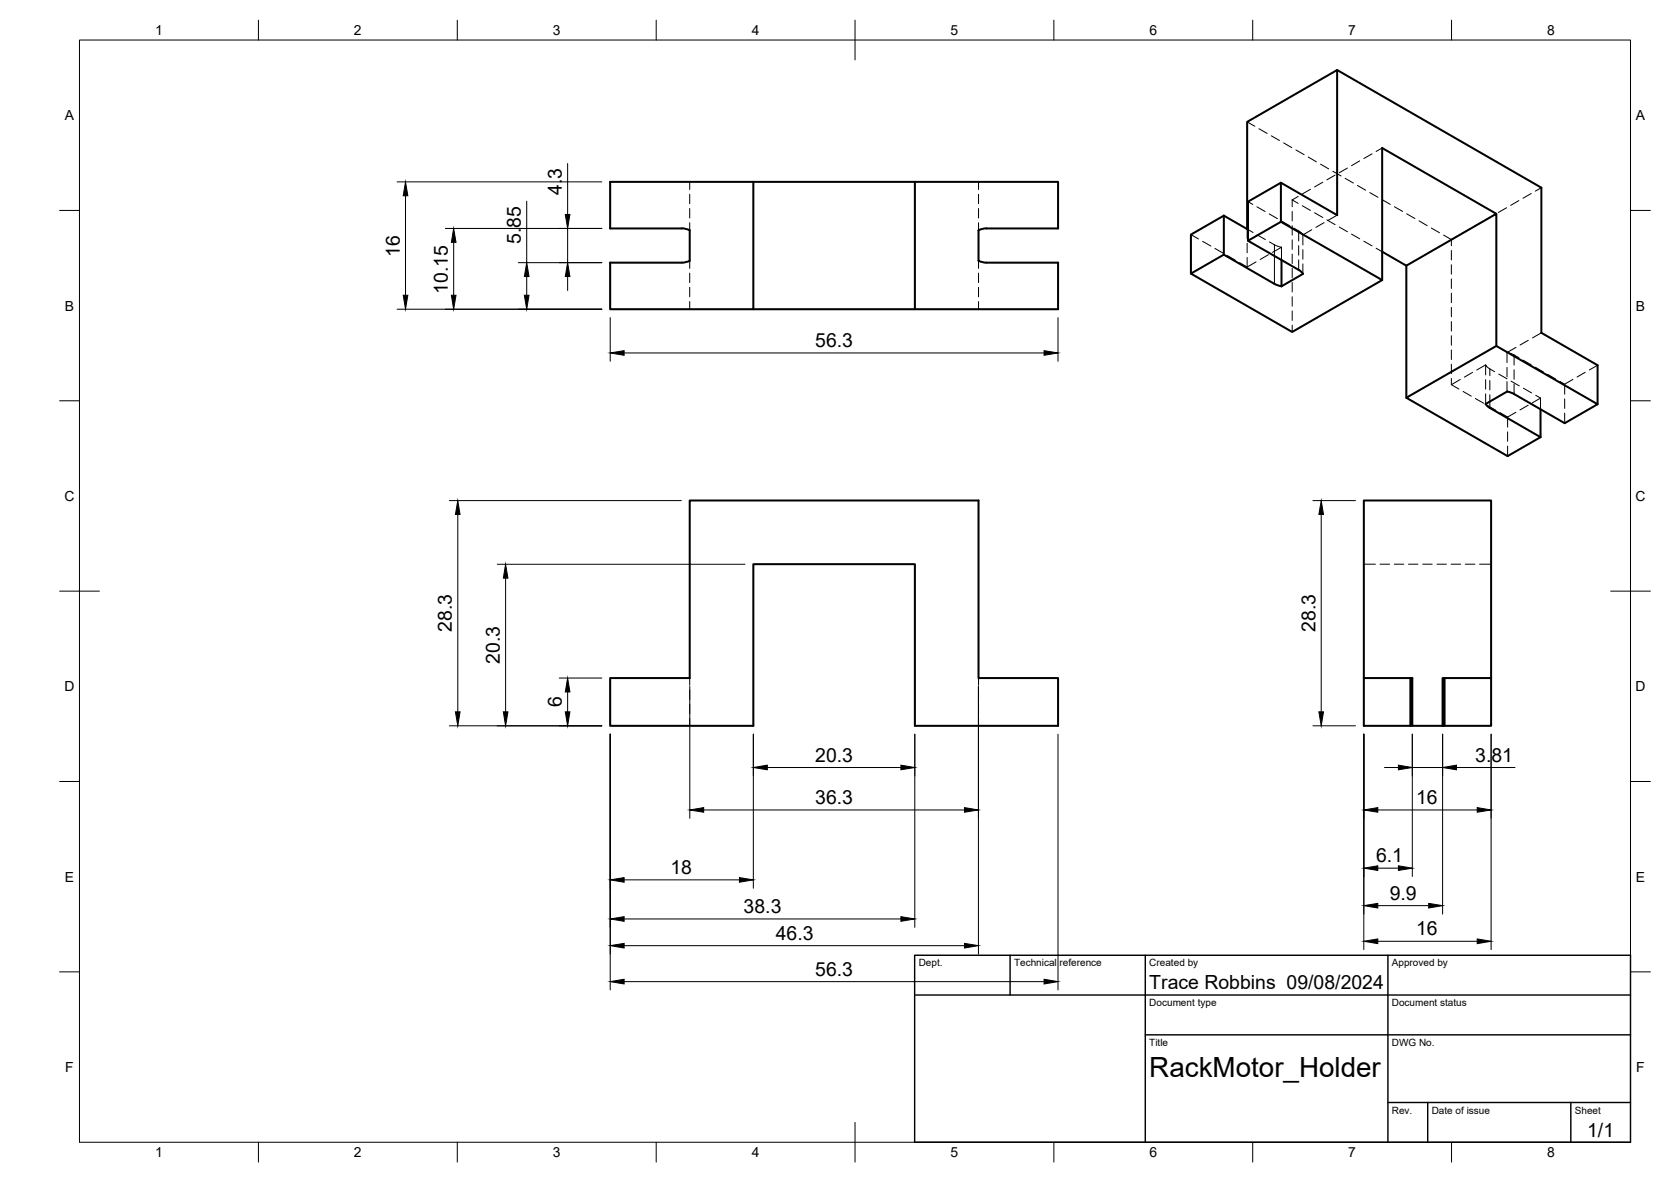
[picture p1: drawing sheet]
<svg xmlns="http://www.w3.org/2000/svg" width="420mm" height="297mm" viewBox="0 0 420 297" stroke-linecap="round" stroke-linejoin="round" font-family="sans-serif">
<!-- layer: Hidden -->
<g fill="none" stroke="#000" stroke-width=".25">
<path d="M313.6 30.6l1.9 1.1M316.5 32.3l2.1 1.2M319.7 34.1l2 1.2M322.7 35.9l2.1 1.2M325.8 37.7l2.1 1.2M328.9 39.5l2.1 1.2M345 38.7l-2.1 1.1M347.5 37.2l-1.5 .9M173.4 45.7v1.9M173.4 48.8v2.4M173.4 52.4v2.4M173.4 56v1.9"/>
<path d="M246 45.7v1.9M246 48.8v2.4M246 52.4v2.4M246 56v1.9M299.4 59l1.9 1.1M313.6 57.6v2.4M313.8 50.7l1.2 .7M313.8 57.7l1.3 .7M316 52l2.1 1.2M316.1 59l2.1 1.2M319.1 53.7l2.1 1.3M322.2 55.5l2.1 1.2"/>
<path d="M324.9 50.2l1.5 .9M324.9 50.2v1.8M324.9 53.1v2.4M324.9 56.7v2.4M325.3 57.3l1.6 .9 .7 .8v2.6M326.4 49.4l-1.5 .8M327.4 51.7l2.1 1.2M329.5 47.6l-2.1 1.2M329.8 57.7l-2.2 1.3M330.5 53.5l2.1 1.2M332 41.3l2.1 1.1M332.6 45.8l-2.1 1.2"/>
<path d="M332.9 56l-2 1.1M333.6 55.3l2.1 1.2M335.1 43l2.1 1.2M335.7 44l-2.1 1.2M336.2 54.1l-2.2 1.3M336.7 57.1l2.1 1.1M338.2 44.8l2.1 1.2M338.8 42.2l-2.1 1.2M339.8 58.8l2.1 1.2M341.3 46.6l2.1 1.2M341.9 40.4l-2.1 1.2M344.4 48.4l2.1 1.2"/>
<path d="M347.5 50.2l2.1 1.2M350.6 52l2.1 1.1M353.7 53.7l2.1 1.2M356.8 55.5l2.1 1.2M359.9 57.3l2 1.2M363 59.1l1.9 1.1M366.4 59.3l-1.5 .9v1.6M369.5 57.5l-2 1.2M372.6 55.8l-2 1.1M375.7 54l-2 1.2M378.8 52.2l-2 1.2M381.9 50.4l-2 1.2"/>
<path d="M385 48.6l-2.1 1.2M387.6 47.2l-1.6 .8M173.4 65.5v1.9M173.4 68.6v2.4M173.4 72.2v2.4M173.4 75.8v1.9M246 65.5v1.9M246 68.6v2.4M246 72.2v2.4M246 75.8v1.9M302.4 60.6l2.1 1.2M305.5 62.4l2.1 1.2"/>
<path d="M308.6 64.2l2 1.2M311.7 66l1.9 1.1M313.6 61.1v2.4M313.6 64.7v2.4M315.8 65.8l-2.2 1.3M318.9 64l-2 1.2M319.2 60.8l1.6 .9 1.4 .4M322.2 62.1v3.2M322.2 62.1l-2.2 1.3M324.9 60.3v2.4M324.9 63.8v2.4M324.9 67.4v2.4"/>
<path d="M324.9 71v2.4M324.9 74.6v2.3M324.9 78.1v2.4M327.6 62.7v2.4M327.6 66.3v2.5M342.9 60.6l2.1 1.2M346 62.4l1.5 .9M364.9 63v2.3M364.9 66.5v2.4M364.9 70.1v2.4M364.9 73.7v2.4M364.9 77.2v2.4"/>
<path d="M324.9 81.7v1.7M364.9 96.7l1.9 1.1M364.9 80.8v2.4M364.9 84.4v2.4M364.9 88v2.3M364.9 91.5v2.4M364.9 95.1v1.6M367.2 95.4l-2.3 1.3M367.9 98.4l2 1.2M370.3 93.6l-2.1 1.2M373.5 95.4v2.4M373.5 99v2.5"/>
<path d="M373.5 91.7l-2.2 1.3M375.8 93.4l-1.5-.9-.8-.8v2.5M376.9 94l2 1.2M378.9 88.6l1.4 .4 1.6 .9M378.9 88.6v2.5M378.9 92.3v2.4M378.9 95.9v2.5M379.9 95.8l2.1 1.2M381.2 87.3l-2.3 1.3M382.9 90.5l2.1 1.2M383.1 97.6l2 1.1M384.3 85.5l-2.1 1.2"/>
<path d="M386 92.3l2.1 1.2M386.1 99.3l1.2 .7M387.6 83.6l-2.3 1.3M389.1 94.1l2.1 1.2M392.2 95.8l1.2 .7M393.4 96.5v2.6M395.5 95.3l-2.1 1.2M398.6 93.6l-2.1 1.1M401.7 91.8l-2.1 1.2M371 100.1l2 1.2M374.1 101.9l2 1.2M377.2 103.7l1.9 1.1"/>
<path d="M379.1 104.8v2.5M379.1 108.5v2.4M379.1 112.1v2.5M381.1 103.6l-2 1.2M384.2 101.8l-2 1.2M387.3 100v2.9M387.3 100l-2 1.2M393.4 100.3v2.3M393.4 103.8v2.5M342.9 141.8h2.9M347 141.8h2.4M350.6 141.8h2.4"/>
<path d="M354.2 141.8h2.3M357.7 141.8h2.4M361.3 141.8h2.4M364.9 141.8h2.4M368.4 141.8h2.4M372 141.8h2.9M173.4 170.4v1.8M173.4 173.4v2.4M173.4 177v2.4M246 170.4v1.8M246 173.4v2.4M246 177v2.4"/>
<path d="M173.4 180.6v1.8M246 180.6v1.8"/>
</g>
<!-- layer: Visible -->
<g fill="none" stroke="#000" stroke-width=".51">
<path d="M336.2 17.6l51.4 29.6v36.4l14.1 8.2v9.8M153.4 45.7h36v32h-36v-11.7h18l2-.5v-7.6l-.3-.2-1.7-.3h-18zM189.4 45.7h40.6M230 45.7h36v11.7h-18.4l-1.6 .5v7.6l.4 .2 1.6 .3h18v11.7h-36zM307.7 54.2v9.8l12.8 7.3 1.7 .6M307.7 54.2l-8.3 4.8v9.8M307.7 54.2l6.1 3.5M313.6 57.6v-27l22.6-13v36.5l-14.1-8.2-8.3 4.8v9.8l13.1 7.5 .7 .8M322.1 45.9v9.8l-8.3 4.8M322.1 55.7l25.4 14.7-22.6 13-25.5-14.6 8.3-4.8M376.2 53.7l-28.7-16.5v33.2M189.4 77.7h40.6"/>
<path d="M322.2 65.3v6.7M327.6 68.8l-5.4 3.2M347.5 63.3l6.1 3.5M353.6 66.8l22.6-13.1v33.2M353.6 66.8v33.2M378.9 98.4l-5.3 3.1 1 1M378.9 98.4l1.8 .6 12.7 7.3 8.3-4.7-25.5-14.7-22.6 13.1 25.5 14.6 8.2-4.7M374.6 102.5l12.7 7.4M387.3 102.9v7M173.4 125.8h72.6v44.6h20v12h-36v-40.6h-40.6v40.6h-36v-12h20zM342.9 170.4v-44.6h32v44.6M354.6 170.4h.5v12h-.5z"/>
<path d="M354.6 170.4h-11.7v12h11.7M362.7 170.4h.5v12h-.5zM363.2 170.4h11.7M374.9 170.4v12h-11.7M355.1 182.4h7.6"/>
</g>
<!-- layer: Hidden Narrow -->
<path d="M326.5 58v2.5M320.4 61.5v2.8M326.5 61.7v2.4M326.5 65.3v2.5M374.6 92.7v1.7M374.6 95.6v2.4M374.6 99.2v1.7M380.7 89.2v2.5M380.7 92.9v2.4M380.7 96.5v2.5" fill="none" stroke="#000" stroke-width=".25"/>
<!-- layer: Visible Narrow -->
<path d="M320.4 64.3v7M374.6 100.9v1.6" fill="none" stroke="#000" stroke-width=".25"/>
<!-- layer: BORDER -->
<g fill="none" stroke="#000" stroke-width=".25">
<path d="M20 10.1h390v276.9h-390zM65 5.1v5M115 5.1v5M165 5.1v5M215 5.1v10M265 5.1v5M315 5.1v5M365 5.1v5M15 52.9h5M410 52.9h5M15 100.7h5M410 100.7h5"/>
<path d="M15 148.6h10M405 148.6h10M15 196.4h5M410 196.4h5M15 244.2h5M410 244.2h5M65 287v5M115 287v5M165 287v5M215 282.1v9.9M265 287v5M315 287v5"/>
<path d="M365 287v5"/>
</g>
<!-- layer: TITLEBLOCK -->
<path d="M230 240.1h180v46.9h-180zM230 250h180M254 240.1v9.9M288 240.1v46.9M349 240.1v46.9M288 260.1h122M349 277.1h61M359 277.1v9.9M395 277.1v9.9" fill="none" stroke="#000" stroke-width=".36"/>
<!-- layer: FD_Dimensions -->
<g fill="none" stroke="#000" stroke-width=".25">
<path d="M99.9 45.7h51.4M102 49.2v25M112 57.4h39.3M132.4 50.6v15.4M142.7 41.1v12.8M142.7 57.4v8.6M99.9 77.7h51.4M114.1 60.9v13.3M130.3 66h21M132.4 69.5v4.7M142.7 69.5v3.5M153.4 79.8v11"/>
<path d="M266 79.8v11M156.9 88.7h105.6M113 125.8h58.3M115.1 129.3v49.6M330.1 125.8h10.7M332.2 129.3v49.6M125 141.8h62.3M127.1 145.3v33.6M140.6 170.4h10.7M142.7 173.9v5M173.4 172.5v33.1M246 172.5v67.3"/>
<path d="M113 182.4h38.3M153.4 184.5v64.3M189.4 184.5v38.7M192.9 192.9h33.6M230 184.5v48.6M266 184.5v64.3M330.1 182.4h10.7M342.9 184.5v54.1M348.1 192.9h3.5M355.1 192.9h7.6M355.1 184.5v35.8M362.7 184.5v45.2"/>
<path d="M366.2 192.9h14.7M374.9 184.5v54.1M176.9 203.5h65.6M346.4 203.5h25M346.4 218.2h5.2M156.9 221.1h29M156.9 230.9h69.6M156.9 237.6h85.6M346.4 227.6h12.8M346.4 236.5h25M156.9 246.7h105.6"/>
</g>
<g fill="#000" stroke="#000" stroke-width=".25">
<path d="M102 45.7l.6 3.5h-1.2zM142.1 53.9h1.2l-.6 3.5zM101.4 74.2h1.2l-.6 3.5zM113.5 74.2h1.2l-.6 3.5zM114.1 57.4l.6 3.5h-1.2zM131.8 74.2h1.2l-.6 3.5zM132.4 66l.6 3.5h-1.2zM142.7 66l.6 3.5h-1.2zM153.4 88.7l3.5-.6v1.2zM262.5 88.1l3.5 .6-3.5 .6zM115.1 125.8l.6 3.5h-1.2zM332.2 125.8l.6 3.5h-1.2z"/>
<path d="M127.1 141.8l.6 3.5h-1.1zM114.5 178.9h1.2l-.6 3.5zM126.6 178.9h1.1l-.6 3.5zM142.1 178.9h1.2l-.6 3.5zM142.7 170.4l.6 3.5h-1.2zM331.6 178.9h1.2l-.6 3.5zM189.4 192.9l3.5-.6v1.1zM226.5 192.3l3.5 .6-3.5 .5zM351.6 192.3l3.5 .6-3.5 .5zM362.7 192.9l3.5-.6v1.1zM173.4 203.5l3.5-.5v1.1zM242.5 203l3.5 .5-3.5 .6z"/>
<path d="M342.9 203.5l3.5-.5v1.1zM342.9 218.2l3.5-.6v1.1zM351.6 217.6l3.5 .6-3.5 .5zM371.4 203l3.5 .5-3.5 .6zM153.4 221.1l3.5-.6v1.2zM153.4 230.9l3.5-.5v1.1zM153.4 237.6l3.5-.5v1.1zM185.9 220.5l3.5 .6-3.5 .6zM226.5 230.4l3.5 .5-3.5 .6zM242.5 237.1l3.5 .5-3.5 .6zM342.9 227.6l3.5-.6v1.2zM342.9 236.5l3.5-.5v1.1z"/>
<path d="M359.2 227l3.5 .6-3.5 .6zM371.4 236l3.5 .5-3.5 .6zM153.4 246.7l3.5-.6v1.2zM262.5 246.1l3.5 .6-3.5 .6z"/>
</g>
<text font-size="7" x="289" y="270.6">RackMotor_Holder</text>
<g font-size="4.9">
<text x="141.3" y="49.1" transform="rotate(-90 141.3 49.1)">4.3</text>
<text x="100.5" y="64.6" transform="rotate(-90 100.5 64.6)">16</text>
<text x="131" y="61.3" transform="rotate(-90 131 61.3)">5.85</text>
<text x="112.6" y="73.8" transform="rotate(-90 112.6 73.8)">10.15</text>
<text x="205" y="87.2">56.3</text>
<text x="113.6" y="158.8" transform="rotate(-90 113.6 158.8)">28.3</text>
<text x="330.8" y="158.8" transform="rotate(-90 330.8 158.8)">28.3</text>
<text x="125.7" y="166.8" transform="rotate(-90 125.7 166.8)">20.3</text>
<text x="141.3" y="177.7" transform="rotate(-90 141.3 177.7)">6</text>
<text x="205" y="191.4">20.3</text>
<text x="370.9" y="191.4">3.81</text>
<text x="205" y="202.1">36.3</text>
<text x="356" y="202.1">16</text>
<text x="168.6" y="219.7">18</text>
<text x="346" y="216.7">6.1</text>
<text x="349.4" y="226.1">9.9</text>
<text x="187" y="229.5">38.3</text>
<text x="195.1" y="236.2">46.3</text>
<text x="356" y="235.1">16</text>
<text x="205" y="245.2">56.3</text>
<text x="289" y="248.5">Trace Robbins 09/08/2024</text>
<text x="399.1" y="285.7">1/1</text>
</g>
<g font-size="3.5">
<text x="39" y="8.8">1</text>
<text x="89" y="8.8">2</text>
<text x="139" y="8.8">3</text>
<text x="189" y="8.8">4</text>
<text x="239" y="8.8">5</text>
<text x="289" y="8.8">6</text>
<text x="339" y="8.8">7</text>
<text x="389" y="8.8">8</text>
<text x="16.3" y="30.2">A</text>
<text x="411.3" y="30.2">A</text>
<text x="16.3" y="78">B</text>
<text x="411.3" y="78">B</text>
<text x="16.2" y="125.9">C</text>
<text x="411.2" y="125.9">C</text>
<text x="16.2" y="173.7">D</text>
<text x="411.2" y="173.7">D</text>
<text x="16.3" y="221.6">E</text>
<text x="411.3" y="221.6">E</text>
<text x="16.4" y="269.4">F</text>
<text x="411.4" y="269.4">F</text>
<text x="39" y="290.8">1</text>
<text x="89" y="290.8">2</text>
<text x="139" y="290.8">3</text>
<text x="189" y="290.8">4</text>
<text x="239" y="290.8">5</text>
<text x="289" y="290.8">6</text>
<text x="339" y="290.8">7</text>
<text x="389" y="290.8">8</text>
</g>
<g font-size="2.5">
<text x="231" y="242.9">Dept.</text>
<text x="255" y="242.9">Technical reference</text>
<text x="289" y="242.9">Created by</text>
<text x="350" y="242.9">Approved by</text>
<text x="289" y="252.8">Document type</text>
<text x="350" y="252.8">Document status</text>
<text x="289" y="262.9">Title</text>
<text x="350" y="262.9">DWG No.</text>
<text x="350" y="279.9">Rev.</text>
<text x="360" y="279.9">Date of issue</text>
<text x="396" y="279.9">Sheet</text>
</g>
</svg>
